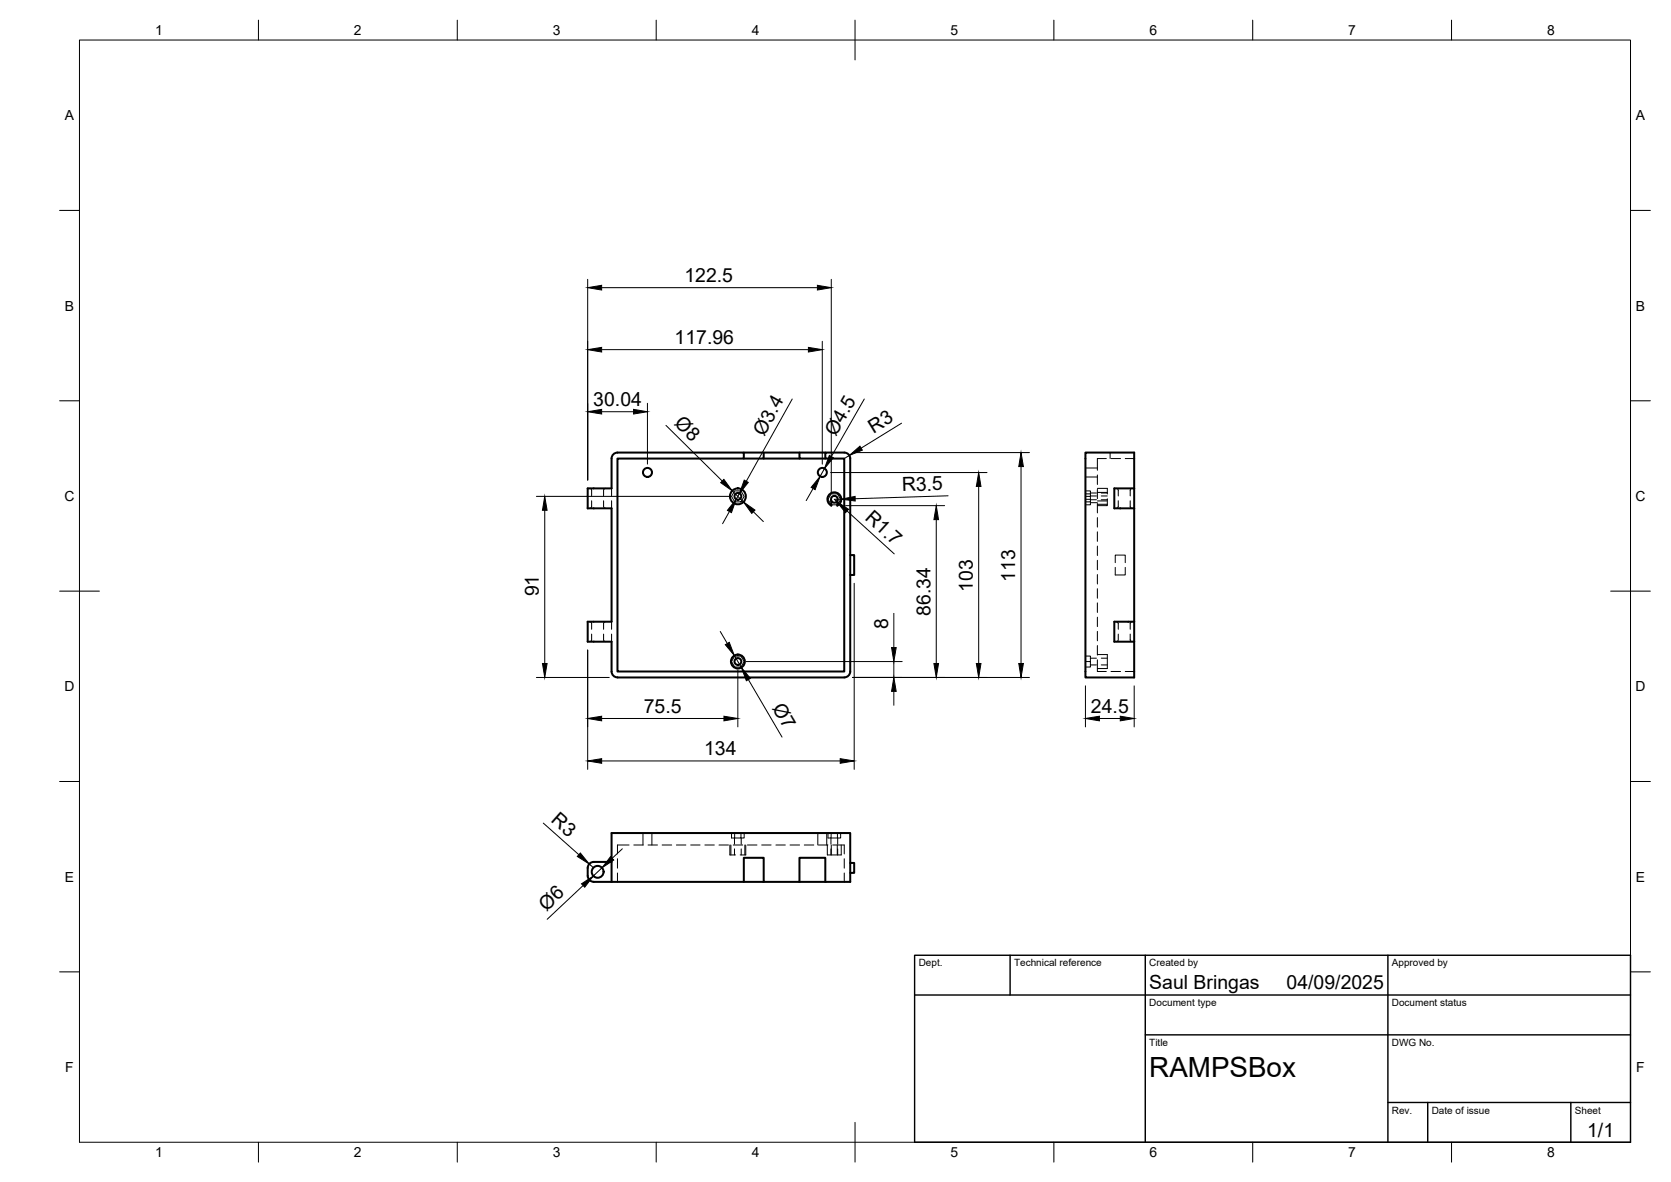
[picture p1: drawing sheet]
<svg xmlns="http://www.w3.org/2000/svg" width="420mm" height="297mm" viewBox="0 0 420 297" stroke-linecap="round" stroke-linejoin="round" font-family="sans-serif">
<!-- layer: Visible -->
<g fill="none" stroke="#000" stroke-width=".51">
<path d="M154.1 114.3l.7-.5 .5-.1h31.7v1.5h-31.7v53.5h57v-53.5h-4.8v-1.5h4.8a1.49 1.49 0 0 1 1.5 1.5v53.5a1.52 1.52 0 0 1-1.5 1.6l-57-.1a1.49 1.49 0 0 1-1.5-1.5v-7.4h-6v-5.1h6v-28.5h-6v-5h6v-7.5zM187 113.7h20.5M192 113.7v1.5h-5M192 115.2h9M201 113.7v1.5h6.5M272.9 113.7h12.3v56.6h-12.3zM209 125.9v1.2M210.5 125.9v1.2a1.75 1.75 0 0 0 .7-2.7 1.75 1.75 0 0 0-2.8 0 1.75 1.75 0 0 0 .6 2.7M213.8 139.5h1v5h-1M285.2 122.7h-5v5h5M285.2 156.2h-5v5.1h5M153.8 216.6h-4.5a1.49 1.49 0 0 0-1.5 1.5v2a1.54 1.54 0 0 0 1.5 1.5"/>
<path d="M213.8 216.9h1v2.5h-1M149.3 221.6h42.7M153.8 221.6v-12.3h60v12.3h-12.8M187 221.6v-6h5v6h9v-6h6.5v6"/>
<circle cx="162.8" cy="118.7" r="1.13"/>
<circle cx="206.8" cy="118.7" r="1.13"/>
<circle cx="185.5" cy="124.7" r="2"/>
<circle cx="185.5" cy="124.7" r=".86"/>
<circle cx="209.8" cy="125.5" r=".86"/>
<circle cx="185.5" cy="166.2" r="1.75"/>
<circle cx="185.5" cy="166.2" r=".86"/>
<circle cx="150.3" cy="219.1" r="1.49"/>
</g>
<!-- layer: Hidden -->
<g fill="none" stroke="#000" stroke-width=".25">
<path d="M272.9 119.9h3M272.9 117.6h3M275.9 119.4v2.4M278.2 115.2h-2.3v3M279.1 113.7v1.5M279.4 115.2h2.3M282.9 115.2h2.3M148.3 122.7l.4 .4 .1 1.5M148.8 125.8l-.1 1.6-.4 .3M151.8 125.8v1.6l.5 .3M152.3 122.7l-.5 .4v1.5M153.8 122.7v1.9"/>
<path d="M153.8 125.8v1.9M184.7 123.4h1.6l.8 1.3-.8 1.4h-1.6l-.8-1.4zM209 124.1h1.6l.8 1.4-.8 1.4h-1.6l-.8-1.4zM272.9 124.7h1.3v1.4h-1.3M272.9 123.4h1.3v1.3M272.9 125.5h1.3M272.9 124.1h1.3M274.2 126.1v.8h-1.3M274.2 124.6h1.5M274.2 126.3h1.7M274.2 123.9h1.5M274.2 125.6h1.5"/>
<path d="M275.9 122.7h2.5v1.4M275.9 122.9v2.4M275.9 126.5v2.4M275.9 130.1v2.4M275.9 133.7v2.3M275.9 137.2v2.4M275.9 125.9h2.5M275.9 123.7h2.5M275.9 126.7h2.5M276.9 124.6h1.5M276.9 123.9h1.5M276.9 125.6h1.5"/>
<path d="M278.4 126.7v.4h-2.5M278.4 125.3v1.4M280.7 122.7l.5 .5v1.4M281.2 125.8v1.5l-.5 .4M284.2 125.8v1.6l.5 .3M284.7 122.7l-.5 .4v1.5M148.3 156.2l.4 .4 .1 1.5M148.8 159.3l-.1 1.6-.4 .4M151.8 159.3v1.6l.5 .4M152.3 156.2l-.5 .4v1.5M153.8 156.2v1.9M153.8 159.3v2"/>
<path d="M275.9 140.8v2.4M275.9 144.4v2.4M275.9 147.9v2.4M275.9 151.5v2.4M275.9 155.1v2.4M275.9 158.7v2.3M280.4 142.6v1.9h2.5v-1.9M280.4 141.4v-1.9h2.5v1.9M280.7 156.2l.5 .5v1.4M281.2 159.3v1.5l-.5 .5M284.2 159.3v1.6l.5 .4M284.7 156.2l-.5 .4v1.5"/>
<path d="M184.7 164.9h1.6l.8 1.4-.8 1.3h-1.6l-.8-1.3zM272.9 166.3h1.3v1.3h-1.3M272.9 164.9h1.3v1.4M274.2 165.4h1.5M274.2 167.1h1.5M275.9 164.5h2.5v3.5h-2.5M275.9 162.2v2.4M275.9 165.8v2.9h2.3M276.9 165.4h1.5M276.9 167.1h1.5M279.4 168.7h2.3M282.9 168.7h2.3"/>
<path d="M155.3 215.8v2.4M155.3 219.4v2.2M158.2 212.4h-2.9v2.2M159.4 212.4h2.3M161.7 209.3v3.1M162.9 212.4h2.4M163.9 209.3v3.1M166.5 212.4h2.4M170.1 212.4h2.4M173.7 212.4h2.3M177.2 212.4h2.4M180.8 212.4h2.4"/>
<path d="M183.5 212.4v2.4h1.4M183.8 212.4v2.4M183.9 209.3v1.3h.8v-1.3M184.4 212.4h2.4M184.7 210.6v1.5M184.7 213.3v1.5M186.3 209.3v1.3h-1.6M186.4 210.6v1.5M186.4 213.3v1.5M187.1 209.3v1.3h-.8M187.3 212.4v2.4M187.5 212.4v2.4h-1.4"/>
<path d="M187.9 212.4h2.4M191.5 212.4h2.4M195.1 212.4h2.4M198.6 212.4h2.4M202.2 212.4h2.4M205.6 209.3v3.1M205.8 212.4h2.4M207.9 209.3v3.1M208 212.4v2.4h3.5v-2.4M208.2 209.3v1.3h.8v-1.3M208.9 213.3v1.5M209 212.4v2.4"/>
<path d="M209.4 212.4h2.9v2.2M210.5 212.4v2.4M210.6 209.3v1.3h-1.6l-.1 1.5M210.6 210.6v1.5M210.6 213.3v1.5M211.4 209.3v1.3h-.8M212.3 215.8v2.4M212.3 219.4v2.2"/>
</g>
<!-- layer: BORDER -->
<g fill="none" stroke="#000" stroke-width=".25">
<path d="M20 10.1h390v276.9h-390zM65 5.1v5M115 5.1v5M165 5.1v5M215 5.1v10M265 5.1v5M315 5.1v5M365 5.1v5M15 52.9h5M410 52.9h5M15 100.7h5M410 100.7h5"/>
<path d="M15 148.6h10M405 148.6h10M15 196.4h5M410 196.4h5M15 244.2h5M410 244.2h5M65 287v5M115 287v5M165 287v5M215 282.1v9.9M265 287v5M315 287v5"/>
<path d="M365 287v5"/>
</g>
<!-- layer: TITLEBLOCK -->
<path d="M230 240.1h180v46.9h-180zM230 250h180M254 240.1v9.9M288 240.1v46.9M349 240.1v46.9M288 260.1h122M349 277.1h61M359 277.1v9.9M395 277.1v9.9" fill="none" stroke="#000" stroke-width=".36"/>
<!-- layer: FD_Dimensions -->
<g fill="none" stroke="#000" stroke-width=".25">
<path d="M147.8 70.2v50.4M151.3 72.3h54.2M209 70.2v53.6M151.3 87.9h52M206.8 85.8v30.8M151.3 103.5h8M162.8 101.4v15.2M167.4 106.9l14.2 14M199.2 100.3l-11.6 20.7M207.3 117.8l-1.1 1.9M208.9 118.8h39.3M213.6 114.5l-1.3 .7"/>
<path d="M214.4 113.7h44.4M217.3 100.3l-8.3 14.4M226.7 106.3l-10.2 6.3M256.7 117.2v49.5M134.9 124.7h48.5M137 128.2v38.5M183.4 128.5l-1.7 3.1M184.1 123.3l2.8 2.8M185.9 124l-.8 1.5M189.4 128.6l2.5 2.5M204.4 122.8l-1.7 3M210.5 125.9l-.1 .1"/>
<path d="M211.5 125.4l-1.7 .1 .6 .6M212.6 127.1h24.9M213 128.4l11.9 10.8M235.4 130.6v36.1M238.4 124.6l-23.4 .7M246.1 122.2v44.5M181.1 158.7l1.8 3M214.8 146.6v46.7M224.7 154.1v8.6M134.9 170.3h18.3M147.8 163.4v29.9M184.6 164.7l1.8 3.1"/>
<path d="M185.5 168.3v14.4M187.6 166.3h39.2M188.2 170.8l8.4 14.4M214.4 170.3h44.4M224.7 166.3v4M224.7 173.7v3.5M272.9 172.3v10.4M285.2 172.3v10.4M151.3 180.6h30.7M151.3 191.2h60M276.4 180.6h5.3M136.6 206.8l8.9 8"/>
<path d="M148.1 217.1l1.2 1M151.4 218.1l-2.2 2M156.5 213.3l-2.6 2.4M146.6 222.5l-9 8.5"/>
</g>
<g fill="#000" stroke="#000" stroke-width=".25">
<path d="M147.8 72.3l3.5-.6v1.2zM205.5 71.7l3.5 .6-3.5 .6zM147.8 87.9l3.5-.6v1.2zM203.3 87.3l3.5 .6-3.5 .6zM147.8 103.5l3.5-.6v1.1zM159.3 102.9l3.5 .6-3.5 .5zM208.5 114.4l1 .6-2.2 2.8zM213.6 114.5l2.6-2.4 .6 1zM256.7 113.7l.6 3.5h-1.1zM137 124.7l.6 3.5h-1.2zM182 120.5l2.1 2.8-2.9-2zM185.1 125.5l-1.2 3.3-1-.5z"/>
<path d="M187.1 120.7l1.1 .5-2.3 2.8zM186.9 126.1l2.9 2.1-.8 .8zM206.2 119.7l-1.2 3.3-1-.5zM210.4 126.1l3 1.9-.8 .8zM211.5 125.4l3.5-.7v1.2zM235.4 127.1l.6 3.5h-1.2zM246.1 118.8l.6 3.4h-1.2zM136.4 166.7h1.2l-.6 3.6zM147.8 180.6l3.5-.6v1.2zM182 180l3.5 .6-3.5 .6zM182.4 162l1-.6 1.2 3.3zM186.4 167.8l2.3 2.7-1 .6z"/>
<path d="M224.7 170.3l.6 3.4h-1.1zM224.2 162.7h1.1l-.6 3.6zM234.8 166.7h1.2l-.6 3.6zM245.5 166.7h1.2l-.6 3.6zM256.2 166.7h1.1l-.6 3.6zM272.9 180.6l3.5-.6v1.2zM281.7 180l3.5 .6-3.5 .6zM147.8 191.2l3.5-.5v1.1zM211.3 190.7l3.5 .5-3.5 .6zM145.9 214.4l2.2 2.7-2.9-1.9zM153.5 215.3l.8 .8-2.9 2zM146.2 222.1l3-2-2.2 2.9z"/>
</g>
<text font-size="7" x="289" y="270.6">RAMPSBox</text>
<g font-size="4.9">
<text x="172.1" y="70.8">122.5</text>
<text x="169.6" y="86.4">117.96</text>
<text x="149.2" y="102">30.04</text>
<text x="169.4" y="106.6" transform="rotate(45 169.4 106.6)">Ø8</text>
<text x="192.1" y="109.8" transform="rotate(-61 192.1 109.8)">Ø3.4</text>
<text x="210.1" y="109.8" transform="rotate(-60 210.1 109.8)">Ø4.5</text>
<text x="219.6" y="109" transform="rotate(-32 219.6 109)">R3</text>
<text x="226.8" y="123.5" transform="rotate(-2 226.8 123.5)">R3.5</text>
<text x="217.3" y="130.4" transform="rotate(42 217.3 130.4)">R1.7</text>
<text x="135.5" y="149.9" transform="rotate(-90 135.5 149.9)">91</text>
<text x="244.6" y="148.7" transform="rotate(-90 244.6 148.7)">103</text>
<text x="255.3" y="146.2" transform="rotate(-90 255.3 146.2)">113</text>
<text x="234" y="154.8" transform="rotate(-90 234 154.8)">86.34</text>
<text x="223.3" y="158" transform="rotate(-90 223.3 158)">8</text>
<text x="161.9" y="179.1">75.5</text>
<text x="194.1" y="177.8" transform="rotate(60 194.1 177.8)">Ø7</text>
<text x="274.3" y="179.1">24.5</text>
<text x="177" y="189.8">134</text>
<text x="138.3" y="206.4" transform="rotate(42 138.3 206.4)">R3</text>
<text x="137.4" y="229.1" transform="rotate(-43 137.4 229.1)">Ø6</text>
<text x="289" y="248.5">Saul Bringas</text>
<text x="323.5" y="248.5">04/09/2025</text>
<text x="399.1" y="285.7">1/1</text>
</g>
<g font-size="3.5">
<text x="39" y="8.8">1</text>
<text x="89" y="8.8">2</text>
<text x="139" y="8.8">3</text>
<text x="189" y="8.8">4</text>
<text x="239" y="8.8">5</text>
<text x="289" y="8.8">6</text>
<text x="339" y="8.8">7</text>
<text x="389" y="8.8">8</text>
<text x="16.3" y="30.2">A</text>
<text x="411.3" y="30.2">A</text>
<text x="16.3" y="78">B</text>
<text x="411.3" y="78">B</text>
<text x="16.2" y="125.9">C</text>
<text x="411.2" y="125.9">C</text>
<text x="16.2" y="173.7">D</text>
<text x="411.2" y="173.7">D</text>
<text x="16.3" y="221.6">E</text>
<text x="411.3" y="221.6">E</text>
<text x="16.4" y="269.4">F</text>
<text x="411.4" y="269.4">F</text>
<text x="39" y="290.8">1</text>
<text x="89" y="290.8">2</text>
<text x="139" y="290.8">3</text>
<text x="189" y="290.8">4</text>
<text x="239" y="290.8">5</text>
<text x="289" y="290.8">6</text>
<text x="339" y="290.8">7</text>
<text x="389" y="290.8">8</text>
</g>
<g font-size="2.5">
<text x="231" y="242.9">Dept.</text>
<text x="255" y="242.9">Technical reference</text>
<text x="289" y="242.9">Created by</text>
<text x="350" y="242.9">Approved by</text>
<text x="289" y="252.8">Document type</text>
<text x="350" y="252.8">Document status</text>
<text x="289" y="262.9">Title</text>
<text x="350" y="262.9">DWG No.</text>
<text x="350" y="279.9">Rev.</text>
<text x="360" y="279.9">Date of issue</text>
<text x="396" y="279.9">Sheet</text>
</g>
</svg>
